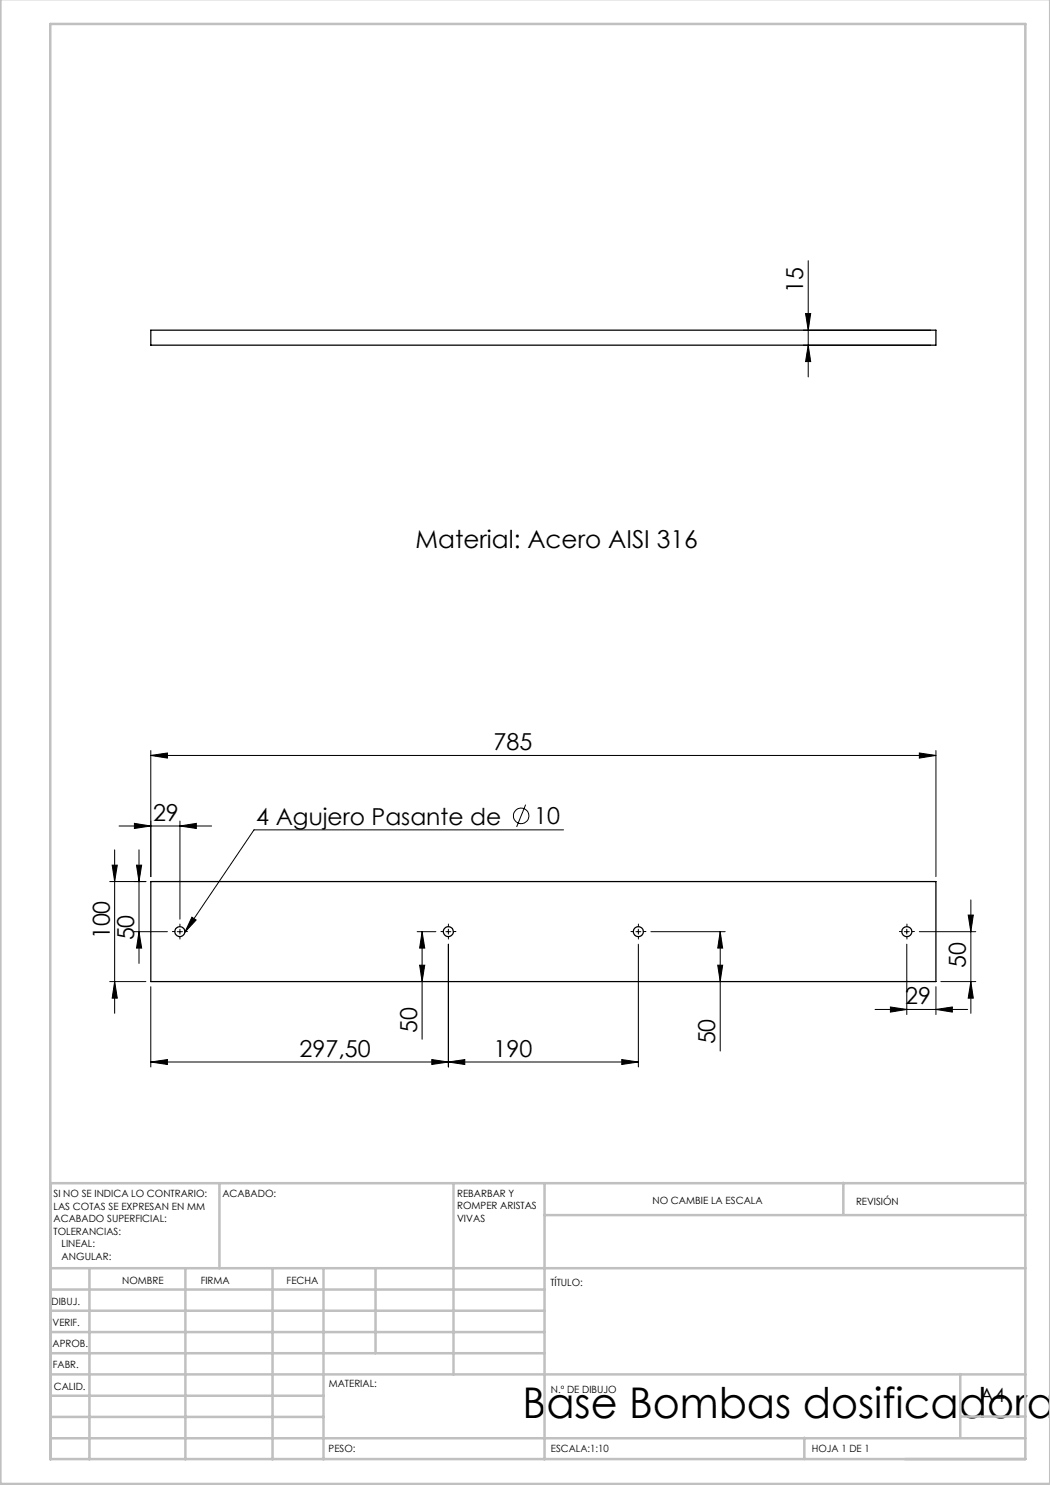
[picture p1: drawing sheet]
<svg xmlns="http://www.w3.org/2000/svg" width="210mm" height="297mm" viewBox="0 0 210 297" stroke-linecap="round" stroke-linejoin="round" font-family="sans-serif">
<g fill="none" stroke="#000" stroke-width=".2">
<path d="M161.6 52.1v23.3M160.6 69h25.6M160.6 66h25.6M161.1 62.7h1l-.5 3.3zM161.6 69l.5 3.3h-1zM30.2 151.1l3.3-.5v1zM30.2 150.1v25.2M30.2 151.1h157M183.9 150.6l3.3 .5-3.3 .5zM187.2 150.1v25.2M22.4 173h1.1l-.6 3.3zM22.9 170v32.7"/>
<path d="M23.8 165.2h18.5M26.9 164.7l3.3 .5-3.3 .5zM27.3 173h1l-.5 3.3zM27.8 170v22.7M29.2 176.3h-7.3M36 165.2l3.3-.5v1zM36 164.2v19.6M105.1 160.9l-1.8 4.5M112.7 166h-61.9l-13.8 20.4M194.2 180v22.7M21.9 196.3h7.3M22.9 196.3l.6 3.3h-1.1z"/>
<path d="M26.8 186.3h6.7M27.8 186.3l.5 3.3h-1zM30.2 197.3v16.1M35.5 186.3h1M36 185.8v1M38.4 183.4l.8 .6-2.2 2.4zM83.4 186.3h3.8M83.9 193h1l-.5 3.3zM84.4 186.3v21.6M84.4 186.3l.5 3.3h-1zM89.2 186.3h1M89.7 185.8v1"/>
<path d="M89.7 188.8v24.6M127.2 186.3h1M127.7 185.8v1M127.7 188.8v24.6M130.2 186.3h14.8M143.5 193h1l-.5 3.3zM144 186.3l.5 3.3h-1zM144 186.3v23.9M180.9 186.3h1M181.4 185.8v1M181.4 188.8v14.1M183.9 186.3h11.3"/>
<path d="M187.2 197.3v5.6M188.2 196.3h7M193.6 183h1.1l-.5 3.3zM194.2 196.3l.5 3.3h-1.1zM30.2 212.4l3.3-.5v1zM30.2 212.4h97.5M86.4 211.9l3.3 .5-3.3 .5zM89.7 212.4l3.3-.5v1zM124.4 211.9l3.3 .5-3.3 .5zM175 201.9h18.5M178.1 201.4l3.3 .5-3.3 .5zM187.2 201.9l3.3-.5v1z"/>
<circle cx="104.2" cy="163.2" r="1.56"/>
</g>
<g fill="none" stroke="#000" stroke-width=".2" stroke-dasharray="15.2 1.3 1.3 1.3">
<path d="M35 186.3h-.5M36 185.3v-.5M36 187.3v.5M37 186.3h.5M88.7 186.3h-.5M89.7 185.3v-.5M89.7 187.3v.5M90.7 186.3h.5M126.7 186.3h-.5M127.7 185.3v-.5M127.7 187.3v.5M128.7 186.3h.5"/>
<path d="M180.4 186.3h-.5M181.4 185.3v-.5M181.4 187.3v.5M182.4 186.3h.5"/>
</g>
<g fill="none" stroke="#c0c0c0" stroke-width=".5">
<path d="M.1 -.1v296.9h209.9v-296.9M10.1 4.8h195v287h-195zM43.9 236.6v17M90.7 236.6v38.3M108.9 236.6v55.3M168.7 236.6v6.3M205.1 236.6h-195v55.3M10.1 253.6h195M10.1 257.9h98.8M17.9 253.6v38.3M37.1 253.6v38.3M54.5 253.6v38.3"/>
<path d="M64.7 253.6v38.3M75.1 253.6v17M108.9 243h96.2M10.1 270.6h98.8M10.1 266.4h98.8M10.1 262.1h98.8M10.1 279.1h54.6M10.1 274.9h195M192.1 274.8v12.7M10.1 287.7h195M10.1 283.4h54.6M160.9 287.5v4.3"/>
<path d="M192.1 283.3h13"/>
</g>
<g fill="#000">
<path d="M38.4 183.4l.8 .6-2.2 2.4z"/>
<path d="M30.2 151.1l3.3-.5v1zM183.9 150.6l3.3 .5-3.3 .5zM178.1 201.4l3.3 .5-3.3 .5zM187.2 201.9l3.3-.5v1z"/>
<path d="M22.4 173h1.1l-.6 3.3zM22.9 196.3l.6 3.3h-1.1zM193.6 183h1.1l-.5 3.3zM194.2 196.3l.5 3.3h-1.1zM84.4 186.3l.5 3.3h-1zM83.9 193h1l-.5 3.3zM144 186.3l.5 3.3h-1zM143.5 193h1l-.5 3.3z"/>
<path d="M36 165.2l3.3-.5v1zM26.9 164.7l3.3 .5-3.3 .5zM86.4 211.9l3.3 .5-3.3 .5zM30.2 212.4l3.3-.5v1zM124.4 211.9l3.3 .5-3.3 .5zM89.7 212.4l3.3-.5v1z"/>
<path d="M27.8 186.3l.5 3.3h-1zM27.3 173h1l-.5 3.3zM161.6 69l.5 3.3h-1zM161.1 62.7h1l-.5 3.3z"/>
</g>
<g fill="none" stroke="#000" stroke-width=".25">
<path d="M30.2 66h157v3h-157zM30.2 176.3h157v20h-157z"/>
<circle cx="36" cy="186.3" r="1"/>
<circle cx="89.7" cy="186.3" r=".99"/>
<circle cx="127.7" cy="186.3" r="1"/>
<circle cx="181.4" cy="186.3" r="1"/>
</g>
<text font-size="8.5" x="104.5" y="283.5">Base Bombas dosificadora</text>
<text font-size="4.9" x="83.1" y="109.6">Material: Acero AISI 316</text>
<g font-size="4.7">
<text x="160.6" y="58.6" transform="rotate(-90 160.6 58.6)">15</text>
<text x="98.7" y="150.1">785</text>
<text x="30.6" y="164.2">29</text>
<text x="51.3" y="164.9">4 Agujero Pasante de</text>
<text x="106.8" y="164.9">10</text>
<text x="22" y="187.9" transform="rotate(-90 22 187.9)">100</text>
<text x="26.8" y="188.1" transform="rotate(-90 26.8 188.1)">50</text>
<text x="193.2" y="193.6" transform="rotate(-90 193.2 193.6)">50</text>
<text x="181" y="200.9">29</text>
<text x="83.4" y="206.5" transform="rotate(-90 83.4 206.5)">50</text>
<text x="143" y="208.9" transform="rotate(-90 143 208.9)">50</text>
<text x="59.9" y="211.4">297,50</text>
<text x="98.7" y="211.4">190</text>
</g>
<text font-size="3.9" x="196" y="280.4">A4</text>
<g font-size="2">
<text x="10.7" y="239.5">SI NO SE INDICA LO CONTRARIO:</text>
<text x="44.5" y="239.5">ACABADO:</text>
<text x="91.4" y="239.4">REBARBAR Y</text>
<text x="10.7" y="242">LAS COTAS SE EXPRESAN EN MM</text>
<text x="10.7" y="244.5">ACABADO SUPERFICIAL:</text>
<text x="91.4" y="241.9">ROMPER ARISTAS</text>
<text x="91.4" y="244.4">VIVAS</text>
<text x="130.5" y="240.8">NO CAMBIE LA ESCALA</text>
<text x="171.2" y="241">REVISIÓN</text>
<text x="10.7" y="247">TOLERANCIAS:</text>
<text x="12.3" y="249.5">LINEAL:</text>
<text x="12.3" y="252">ANGULAR:</text>
<text x="24.4" y="256.9">NOMBRE</text>
<text x="40.1" y="256.8">FIRMA</text>
<text x="57.3" y="256.8">FECHA</text>
<text x="110.1" y="257.1">TÍTULO:</text>
<text x="10.3" y="260.9">DIBUJ.</text>
<text x="10.5" y="269.3">APROB.</text>
<text x="10.5" y="265.2">VERIF.</text>
<text x="10.6" y="273.6">FABR.</text>
<text x="10.8" y="278">CALID.</text>
<text x="65.8" y="277.4">MATERIAL:</text>
<text x="110.2" y="278.5">N.º DE DIBUJO</text>
<text x="65.7" y="290.4">PESO:</text>
<text x="110.2" y="290.5">ESCALA:1:10</text>
<text x="162.4" y="290.4">HOJA 1 DE 1</text>
</g>
</svg>
